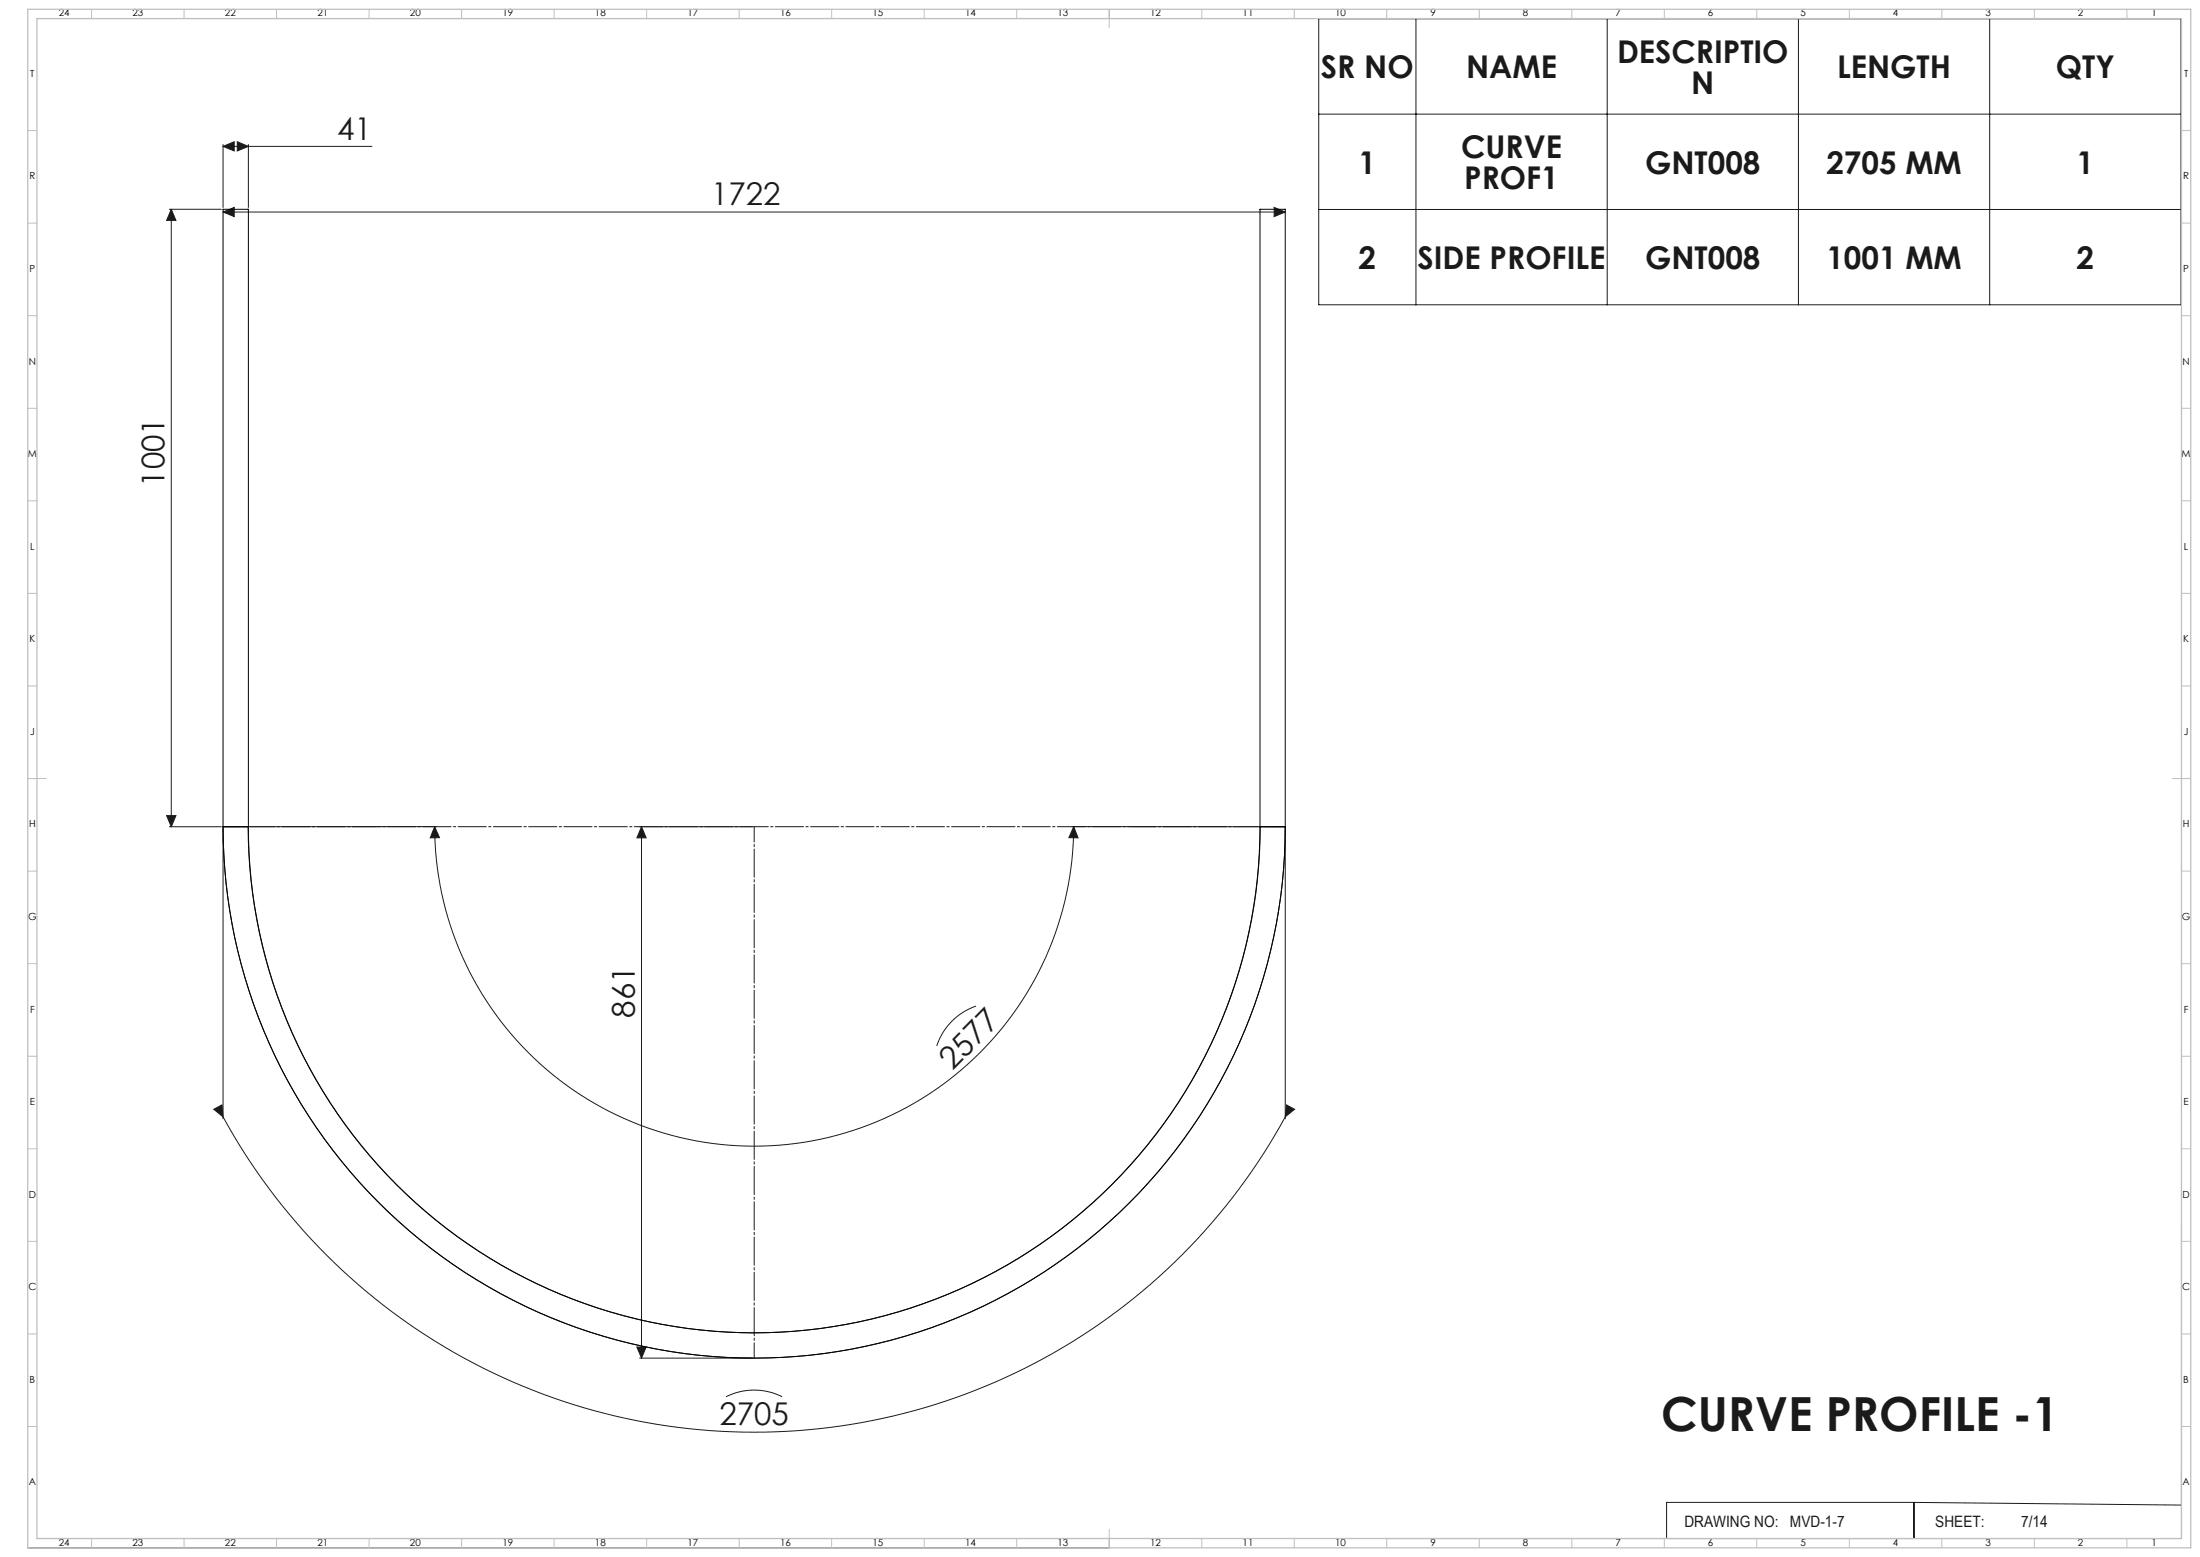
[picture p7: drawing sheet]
<svg xmlns="http://www.w3.org/2000/svg" width="1189mm" height="841mm" viewBox="0 0 1189 841" stroke-linecap="round" stroke-linejoin="round" font-family="sans-serif">
<g fill="none" stroke="#191924" stroke-width=".54">
<path d="M713 10h466v155h-466zM765 10v155M869 10v155M972 10v155M1075 10v155M121 79l6-2v5zM121 78v34M121 79h80M128 77l6 2-6 3zM134 78v34M713 62h466M92 113h28"/>
<path d="M93 113l2 6h-5zM93 113v334M121 115l6-3v5zM121 115h574M689 112l6 3-6 2zM713 113h466M90 441h5l-2 6zM92 447h28M121 448v156M121 447a287 287 0 0 0 287 287 287 287 0 0 0 287-287M134 447a274 274 0 0 0 274 273 274 274 0 0 0 273-273M235 447l3 5-5 1z"/>
<path d="M235 447a173 173 0 0 0 173 172 173 173 0 0 0 172-172M236 446l-101 1M346 447h61M347 447l2 6h-5zM347 447v287M579 446l101 1M580 447l3 6-5-1zM695 448v156M528 543a34 34 0 0 0-22 22M116 599l4-2 1 6zM695 597l5 2-5 4zM121 603a327 327 0 0 0 574 0"/>
<path d="M1179 662v169h-430M344 728h5l-2 6zM346 734h61M392 754a34 34 0 0 1 31 0M1034 812h-133v19M1034 812v19M1034 812l145 1M15 836h584M20 831h579M648 831h1"/>
</g>
<path d="M121 447h574" fill="none" stroke="#191924" stroke-width=".54" stroke-dasharray="15.2 1.3 1.3 1.3" stroke-dashoffset="6.3"/>
<path d="M408 447v287" fill="none" stroke="#191924" stroke-width=".54" stroke-dasharray="15.2 1.3 1.3 1.3" stroke-dashoffset="7"/>
<g fill="none" stroke="#c0c0c0" stroke-width=".54">
<path d="M49 5v5M99 5v5M149 5v5M199 5v5M249 5v5M299 5v5M349 5v5M399 5v5M449 5v5M499 5v5M549 5v5M599 5v10"/>
<path d="M649 5v5M699 5v5M749 5v5M799 5v5M849 5v5M899 5v5M949 5v5M999 5v5M1049 5v5M1099 5v5M1149 5v5M15 71h5"/>
<path d="M1179 71h5M15 121h5M1179 121h5M15 171h5M1179 171h5M15 221h5M1179 221h5M15 271h5M1179 271h5M15 321h5M1179 321h5M15 371h5"/>
<path d="M1179 371h5M15 421h10M1174 421h10M15 471h5M1179 471h5M15 521h5M1179 521h5M15 571h5M1179 571h5M15 621h5M1179 621h5M15 671h5"/>
<path d="M1179 671h5M15 721h5M1179 721h5M15 771h5M1179 771h5M49 831v5M99 831v5M149 831v5M199 831v5M249 831v5M299 831v5M349 831v5"/>
<path d="M399 831v5M449 831v5M499 831v5M549 831v5M599 826v10M649 831v5M699 831v5M749 831v5M799 831v5M849 831v5M899 831v5M949 831v5"/>
<path d="M999 831v5M1049 831v5M1099 831v5M1149 831v5"/>
</g>
<path d="M15 5h1169v831h-1169zM20 10h1159v821h-1159z" fill="none" stroke="#c0c0c0" stroke-width=".7"/>
<g fill="#191924">
<path d="M235 447l3 5-5 1zM580 447l3 6-5-1z"/>
<path d="M347 447l2 6h-5zM344 728h5l-2 6z"/>
<path d="M695 597l5 2-5 4zM116 599l4-2 1 6z"/>
<path d="M128 77l6 2-6 3zM121 79l6-2v5z"/>
<path d="M121 115l6-3v5zM689 112l6 3-6 2z"/>
<path d="M90 441h5l-2 6zM93 113l2 6h-5z"/>
</g>
<path d="M121 113v334M121 113h.1M121 113h13v334M121 447a287 287 0 0 0 287 287 287 287 0 0 0 287-287M121 447h.1M121 447h13M134 447h.1M134 447a273 273 0 0 0 274 273 273 273 0 0 0 273-273M681 447h.1M681 447v-334h14v334M681 447h13M694 447h1" fill="none" stroke="#000" stroke-width=".54"/>
<text font-size="25.4" fill="#191924" x="898" y="773">CURVE PROFILE -1</text>
<g font-size="16.9" fill="#191924">
<text x="874" y="34">DESCRIPTIO</text>
<text x="714" y="42">SR NO</text>
<text x="792" y="42">NAME</text>
<text x="993" y="42">LENGTH</text>
<text x="1111" y="42">QTY</text>
<text x="914" y="51">N</text>
<text x="182" y="75">41</text>
<text x="790" y="85">CURVE</text>
<text x="734" y="94">1</text>
<text x="889" y="94">GNT008</text>
<text x="987" y="94">2705 MM</text>
<text x="1122" y="94">1</text>
<text x="791" y="102">PROF1</text>
<text x="384" y="111">1722</text>
<text x="734" y="145">2</text>
<text x="766" y="145">SIDE PROFILE</text>
<text x="889" y="145">GNT008</text>
<text x="987" y="145">1001 MM</text>
<text x="1122" y="145">2</text>
<text x="89" y="263" transform="rotate(-90 89 263)">1001</text>
<text x="343" y="550" transform="rotate(-90 343 550)">861</text>
<text x="515" y="578" transform="rotate(-45 515 578)">2577</text>
<text x="389" y="770">2705</text>
</g>
<g font-size="8.5" fill="#191924">
<text x="910" y="825">DRAWING NO:</text>
<text x="967" y="825">MVD-1-7</text>
<text x="1046" y="825">SHEET:</text>
<text x="1092" y="825">7/14</text>
</g>
<g font-size="5.3">
<text x="32" y="9">24</text>
<text x="72" y="9">23</text>
<text x="122" y="9">22</text>
<text x="172" y="9">21</text>
<text x="222" y="9">20</text>
<text x="272" y="9">19</text>
<text x="322" y="9">18</text>
<text x="372" y="9">17</text>
<text x="422" y="9">16</text>
<text x="472" y="9">15</text>
<text x="522" y="9">14</text>
<text x="572" y="9">13</text>
<text x="622" y="9">12</text>
<text x="672" y="9">11</text>
<text x="722" y="9">10</text>
<text x="773" y="9">9</text>
<text x="823" y="9">8</text>
<text x="873" y="9">7</text>
<text x="923" y="9">6</text>
<text x="973" y="9">5</text>
<text x="1023" y="9">4</text>
<text x="1073" y="9">3</text>
<text x="1123" y="9">2</text>
<text x="1163" y="9">1</text>
<text x="16" y="42">T</text>
<text x="1180" y="42">T</text>
<text x="16" y="97">R</text>
<text x="1180" y="97">R</text>
<text x="16" y="147">P</text>
<text x="1180" y="147">P</text>
<text x="16" y="197">N</text>
<text x="1180" y="197">N</text>
<text x="15" y="247">M</text>
<text x="1179" y="247">M</text>
<text x="16" y="297">L</text>
<text x="1180" y="297">L</text>
<text x="16" y="347">K</text>
<text x="1180" y="347">K</text>
<text x="16" y="397">J</text>
<text x="1180" y="397">J</text>
<text x="16" y="447">H</text>
<text x="1180" y="447">H</text>
<text x="15" y="497">G</text>
<text x="1179" y="497">G</text>
<text x="16" y="547">F</text>
<text x="1180" y="547">F</text>
<text x="16" y="597">E</text>
<text x="1180" y="597">E</text>
<text x="16" y="647">D</text>
<text x="1180" y="647">D</text>
<text x="15" y="697">C</text>
<text x="1179" y="697">C</text>
<text x="16" y="747">B</text>
<text x="1180" y="747">B</text>
<text x="16" y="802">A</text>
<text x="1180" y="802">A</text>
<text x="32" y="835">24</text>
<text x="72" y="835">23</text>
<text x="122" y="835">22</text>
<text x="172" y="835">21</text>
<text x="222" y="835">20</text>
<text x="272" y="835">19</text>
<text x="322" y="835">18</text>
<text x="372" y="835">17</text>
<text x="422" y="835">16</text>
<text x="472" y="835">15</text>
<text x="522" y="835">14</text>
<text x="572" y="835">13</text>
<text x="622" y="835">12</text>
<text x="672" y="835">11</text>
<text x="722" y="835">10</text>
<text x="773" y="835">9</text>
<text x="823" y="835">8</text>
<text x="873" y="835">7</text>
<text x="923" y="835">6</text>
<text x="973" y="835">5</text>
<text x="1023" y="835">4</text>
<text x="1073" y="835">3</text>
<text x="1123" y="835">2</text>
<text x="1163" y="835">1</text>
</g>
</svg>
